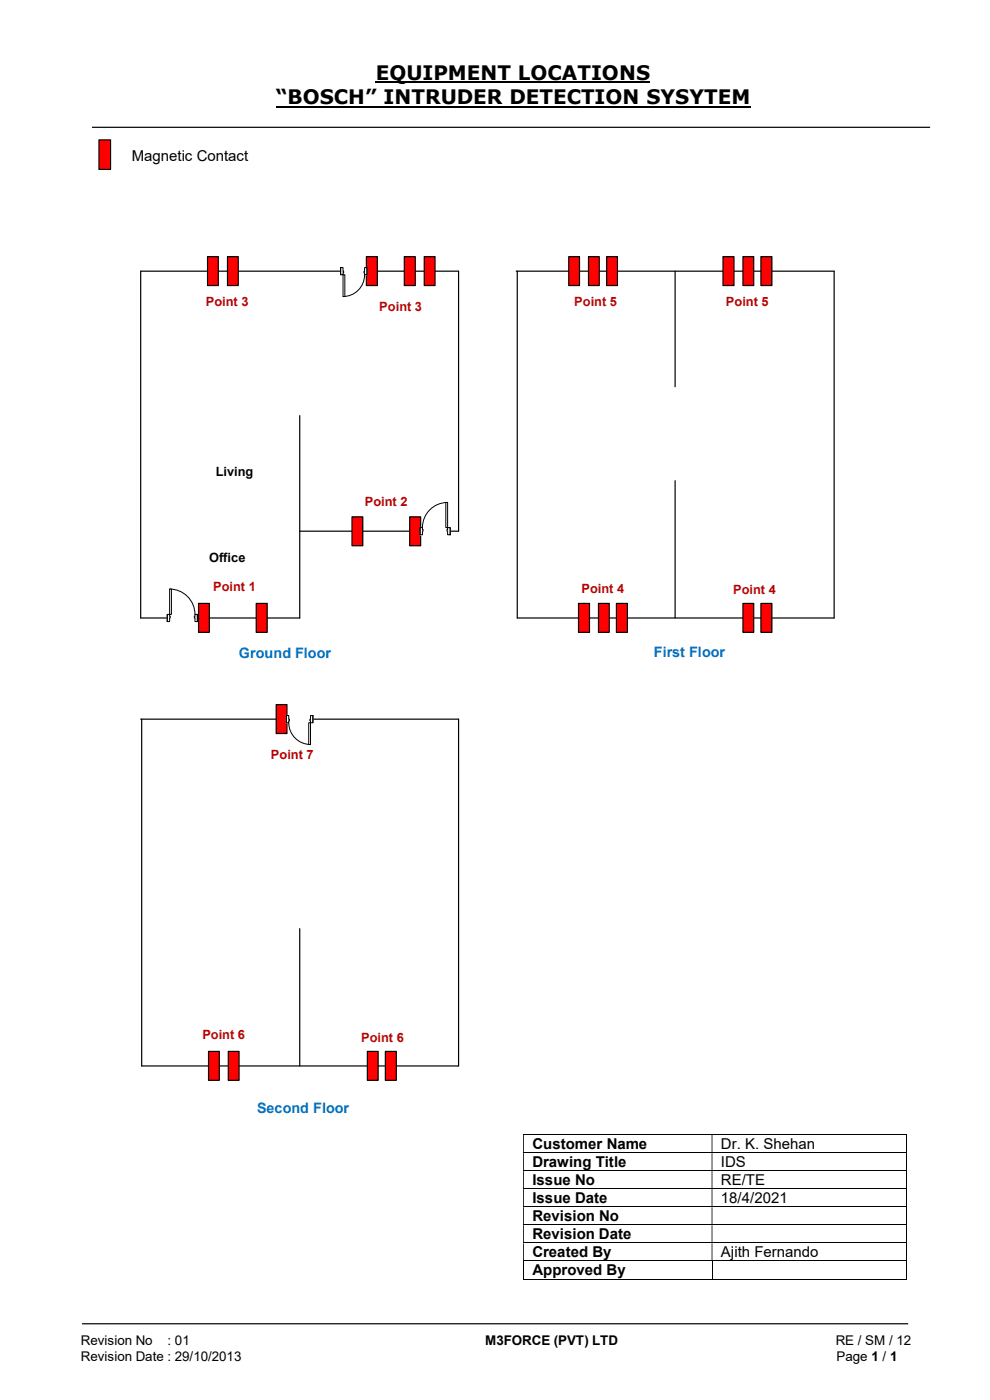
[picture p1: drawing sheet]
<svg xmlns="http://www.w3.org/2000/svg" width="210mm" height="297mm" viewBox="0 0 210 297" stroke-linecap="round" stroke-linejoin="round" font-family="sans-serif">
<path d="M79.7 17.5h58.2M58.5 22.6h100.7" fill="none" stroke="#000" stroke-width=".42"/>
<path d="M19.5 27h177.8M17.4 280.8h175.3" fill="none" stroke="#000" stroke-width=".25"/>
<g fill="none" stroke="#000" stroke-width=".21">
<path d="M111 240.7h81.2M111 244.6h81.2M111 248.4h81.2M111 252.2h81.2M111 256h81.2M111 259.8h81.2M192.3 240.8v3.7M192.3 244.6v3.7M192.3 248.5v3.6M192.3 252.3v3.6M192.3 256.1v3.7M192.3 259.9v3.7"/>
<path d="M111 263.7h81.2M111 267.5h81.2M111 271.4h40M111 267.6v3.8M151 267.6v3.8M151.1 271.4h41.1M192.3 263.8v3.6M192.3 267.6v3.8"/>
</g>
<g fill="#000">
<path d="M192.2 240.6h.2v.2h-.2zM111 240.8h.1v3.7h-.1zM151 240.8h.1v3.7h-.1z" fill-rule="evenodd"/>
<path d="M192.2 244.5h.2v.1h-.2zM111 244.6h.1v3.7h-.1zM151 244.6h.1v3.7h-.1z" fill-rule="evenodd"/>
<path d="M192.2 248.3h.2v.2h-.2zM111 248.5h.1v3.6h-.1zM151 248.5h.1v3.6h-.1z" fill-rule="evenodd"/>
<path d="M192.2 252.1h.2v.2h-.2zM111 252.3h.1v3.6h-.1zM151 252.3h.1v3.6h-.1z" fill-rule="evenodd"/>
<path d="M192.2 255.9h.2v.2h-.2zM111 256.1h.1v3.7h-.1zM151 256.1h.1v3.7h-.1z" fill-rule="evenodd"/>
<path d="M192.2 259.8h.2v.1h-.2zM111 259.9h.1v3.7h-.1zM151 259.9h.1v3.7h-.1z" fill-rule="evenodd"/>
<path d="M192.2 263.6h.2v.2h-.2zM111 263.8h.1v3.6h-.1zM151 263.8h.1v3.6h-.1z" fill-rule="evenodd"/>
</g>
<path d="M192.2 267.4h.2v.2h-.2zM192.2 271.3h.2v.1h-.2z" fill="#000"/>
<path d="M21 29.7h2.5v6.2h-2.5z" fill="#f00"/>
<path d="M21 29.7h2.5v6.2h-2.5zM109.5 57.5h67.5v73.6h-67.3v-73.6M143.2 57.5v24.5M63.6 88.2v42.9h-33.8v-73.6h67.5v55.2h-33.7M143.2 102v29.1" fill="none" stroke="#000" stroke-width=".25"/>
<path d="M42.1 128h2.3v6.2h-2.3z" fill="#f00"/>
<path d="M42.1 128h2.3v6.2h-2.3z" fill="none" stroke="#000" stroke-width=".25"/>
<path d="M54.4 128h2.3v6.2h-2.3z" fill="#f00"/>
<path d="M54.4 128h2.3v6.2h-2.3z" fill="none" stroke="#000" stroke-width=".25"/>
<path d="M77.7 54.4h2.4v6.2h-2.4z" fill="#f00"/>
<path d="M77.7 54.4h2.4v6.2h-2.4z" fill="none" stroke="#000" stroke-width=".25"/>
<path d="M86.9 109.6h2.3v6.2h-2.3z" fill="#f00"/>
<path d="M86.9 109.6h2.3v6.2h-2.3z" fill="none" stroke="#000" stroke-width=".25"/>
<path d="M74.7 109.6h2.3v6.2h-2.3z" fill="#f00"/>
<path d="M74.7 109.6h2.3v6.2h-2.3z" fill="none" stroke="#000" stroke-width=".25"/>
<path d="M44 54.4h2.3v6.2h-2.3z" fill="#f00"/>
<path d="M44 54.4h2.3v6.2h-2.3z" fill="none" stroke="#000" stroke-width=".25"/>
<path d="M128.7 54.4h2.3v6.2h-2.3z" fill="#f00"/>
<path d="M128.7 54.4h2.3v6.2h-2.3z" fill="none" stroke="#000" stroke-width=".25"/>
<path d="M90 54.4h2.3v6.2h-2.3z" fill="#f00"/>
<path d="M90 54.4h2.3v6.2h-2.3z" fill="none" stroke="#000" stroke-width=".25"/>
<path d="M124.8 54.4h2.3v6.2h-2.3z" fill="#f00"/>
<path d="M124.8 54.4h2.3v6.2h-2.3z" fill="none" stroke="#000" stroke-width=".25"/>
<path d="M85.8 54.4h2.3v6.2h-2.3z" fill="#f00"/>
<path d="M85.8 54.4h2.3v6.2h-2.3z" fill="none" stroke="#000" stroke-width=".25"/>
<path d="M120.6 54.4h2.3v6.2h-2.3z" fill="#f00"/>
<path d="M120.6 54.4h2.3v6.2h-2.3z" fill="none" stroke="#000" stroke-width=".25"/>
<path d="M48.3 54.4h2.2v6.2h-2.2z" fill="#f00"/>
<path d="M48.3 54.4h2.2v6.2h-2.2z" fill="none" stroke="#000" stroke-width=".25"/>
<path d="M89.1 111.9h6.4v1.6h-6.4z" fill="#fff"/>
<path d="M89.1 111.9h6.4v1.6h-6.4z" fill="none" stroke="#fff" stroke-width=".21"/>
<path d="M95 111.9v1.6h.5v-1.6zM89.1 111.9h.5v1.6h-.5z" fill-rule="evenodd" fill="#fff"/>
<path d="M89.6 112.3v-.4h-.5v1.6h.5v-.8M95 112.3v-.4h.5v1.6h-.5v-.8" fill="none" stroke="#000" stroke-width=".21"/>
<path d="M94.8 112.3v.4h.2v-.4zM89.6 112.3h.1v.4h-.1z" fill-rule="evenodd" fill="#fff"/>
<path d="M89.1 111.9v1.6M89.6 112.3h.1v.4h-.1M95 106.6a5.3 5.3 0 0 0-5.4 5.3M95 112.3h-.2v.4h.2M95.5 111.9v1.6" fill="none" stroke="#000" stroke-width=".21"/>
<path d="M94.6 106.6h.4v5.3h-.4z" fill="#fff"/>
<path d="M94.6 106.6h.4v5.3h-.4z" fill="none" stroke="#000" stroke-width=".21"/>
<path d="M35.5 130.3h6.4v1.6h-6.4z" fill="#fff"/>
<path d="M35.5 130.3h6.4v1.6h-6.4z" fill="none" stroke="#fff" stroke-width=".21"/>
<path d="M35.5 130.3h.5v1.6h-.5zM41.4 130.3v1.6h.5v-1.6z" fill-rule="evenodd" fill="#fff"/>
<path d="M36 130.7v-.4h-.5v1.6h.5v-.8M41.4 130.7v-.4h.5v1.6h-.5v-.8" fill="none" stroke="#000" stroke-width=".21"/>
<path d="M36 130.7h.1v.4h-.1zM41.2 130.7v.4h.2v-.4z" fill-rule="evenodd" fill="#fff"/>
<path d="M35.5 130.3v1.6M36 130.7h.1v.4h-.1M36 125a5.4 5.4 0 0 1 5.4 5.3M41.4 130.7h-.2v.4h.2M41.9 130.3v1.6" fill="none" stroke="#000" stroke-width=".21"/>
<path d="M36 125h.4v5.3h-.4z" fill="#fff"/>
<path d="M36 125h.4v5.3h-.4z" fill="none" stroke="#000" stroke-width=".21"/>
<path d="M72.3 56.7h5.6v1.6h-5.6z" fill="#fff"/>
<path d="M72.3 56.7h5.6v1.6h-5.6z" fill="none" stroke="#fff" stroke-width=".21"/>
<path d="M72.3 56.8v1.5h.5v-1.5zM77.3 56.8h.6v1.5h-.6z" fill-rule="evenodd" fill="#fff"/>
<path d="M72.8 57.5v-.7h-.5v1.5h.5v-.4M77.3 57.5v-.7h.6v1.5h-.6v-.4" fill="none" stroke="#000" stroke-width=".21"/>
<path d="M72.8 57.5v.4h.1v-.4zM77.2 57.5h.1v.4h-.1z" fill-rule="evenodd" fill="#fff"/>
<path d="M72.3 56.8v1.5M72.8 57.5h.1v.4h-.1M77.3 57.5h-.1v.4h.1M77.3 58.3a4.6 4.6 0 0 1-4.5 4.6M77.9 56.8v1.5" fill="none" stroke="#000" stroke-width=".21"/>
<path d="M72.8 58.3h.4v4.6h-.4z" fill="#fff"/>
<path d="M72.8 58.3h.4v4.6h-.4z" fill="none" stroke="#000" stroke-width=".21"/>
<path d="M161.4 54.4h2.3v6.2h-2.3z" fill="#f00"/>
<path d="M161.4 54.4h2.3v6.2h-2.3z" fill="none" stroke="#000" stroke-width=".25"/>
<path d="M157.6 54.4h2.3v6.2h-2.3z" fill="#f00"/>
<path d="M157.6 54.4h2.3v6.2h-2.3z" fill="none" stroke="#000" stroke-width=".25"/>
<path d="M153.4 54.4h2.3v6.2h-2.3z" fill="#f00"/>
<path d="M153.4 54.4h2.3v6.2h-2.3z" fill="none" stroke="#000" stroke-width=".25"/>
<path d="M130.8 128h2.3v6.2h-2.3z" fill="#f00"/>
<path d="M130.8 128h2.3v6.2h-2.3z" fill="none" stroke="#000" stroke-width=".25"/>
<path d="M127 128h2.2v6.2h-2.2z" fill="#f00"/>
<path d="M127 128h2.2v6.2h-2.2z" fill="none" stroke="#000" stroke-width=".25"/>
<path d="M122.7 128h2.4v6.2h-2.4z" fill="#f00"/>
<path d="M122.7 128h2.4v6.2h-2.4z" fill="none" stroke="#000" stroke-width=".25"/>
<path d="M161.4 128h2.3v6.2h-2.3z" fill="#f00"/>
<path d="M161.4 128h2.3v6.2h-2.3z" fill="none" stroke="#000" stroke-width=".25"/>
<path d="M157.6 128h2.3v6.2h-2.3z" fill="#f00"/>
<path d="M157.6 128h2.3v6.2h-2.3zM29.8 152.6h67.5v73.5h-67.2v-73.5M63.6 197v29.1" fill="none" stroke="#000" stroke-width=".25"/>
<path d="M58.6 149.5h2.3v6.1h-2.3z" fill="#f00"/>
<path d="M58.6 149.5h2.3v6.1h-2.3z" fill="none" stroke="#000" stroke-width=".25"/>
<path d="M48.4 223.1h2.3v6.1h-2.3z" fill="#f00"/>
<path d="M48.4 223.1h2.3v6.1h-2.3z" fill="none" stroke="#000" stroke-width=".25"/>
<path d="M44.2 223.1h2.3v6.1h-2.3z" fill="#f00"/>
<path d="M44.2 223.1h2.3v6.1h-2.3z" fill="none" stroke="#000" stroke-width=".25"/>
<path d="M81.7 223.1h2.4v6.1h-2.4z" fill="#f00"/>
<path d="M81.7 223.1h2.4v6.1h-2.4z" fill="none" stroke="#000" stroke-width=".25"/>
<path d="M77.9 223.1h2.3v6.1h-2.3z" fill="#f00"/>
<path d="M77.9 223.1h2.3v6.1h-2.3z" fill="none" stroke="#000" stroke-width=".25"/>
<path d="M60.7 151.8h5.7v1.6h-5.7z" fill="#fff"/>
<path d="M60.7 151.8h5.7v1.6h-5.7z" fill="none" stroke="#fff" stroke-width=".21"/>
<path d="M65.9 151.8h.5v1.5h-.5zM60.7 151.8v1.5h.6v-1.5z" fill-rule="evenodd" fill="#fff"/>
<path d="M61.3 152.6v-.8h-.6v1.5h.6v-.3M65.9 152.6v-.8h.5v1.5h-.5v-.3" fill="none" stroke="#000" stroke-width=".21"/>
<path d="M65.7 152.6h.2v.4h-.2zM61.3 152.6v.4h.1v-.4z" fill-rule="evenodd" fill="#fff"/>
<path d="M60.7 151.8v1.5M61.3 152.6h.1v.4h-.1M61.3 153.3a4.6 4.6 0 0 0 4.6 4.6M65.9 152.6h-.2v.4h.2M66.4 151.8v1.5" fill="none" stroke="#000" stroke-width=".21"/>
<path d="M65.5 153.3h.4v4.6h-.4z" fill="#fff"/>
<path d="M65.5 153.3h.4v4.6h-.4z" fill="none" stroke="#000" stroke-width=".21"/>
<g font-size="4.2">
<text x="79.7" y="17">EQUIPMENT LOCATIONS</text>
<text x="58.5" y="22.1">“BOSCH” INTRUDER DETECTION SYSYTEM</text>
</g>
<g font-size="3.2">
<text x="27.9" y="34.1">Magnetic Contact</text>
<text x="112.9" y="243.8">Customer Name</text>
<text x="153" y="243.8">Dr. K. Shehan</text>
<text x="112.9" y="247.6">Drawing Title</text>
<text x="112.9" y="251.4">Issue No</text>
<text x="153" y="247.6">IDS</text>
<text x="153" y="251.4">RE/TE</text>
<text x="112.9" y="255.3">Issue Date</text>
<text x="153" y="255.3">18/4/2021</text>
<text x="112.9" y="259.1">Revision No</text>
<text x="112.9" y="262.9">Revision Date</text>
<text x="112.9" y="266.7">Created By</text>
<text x="153" y="266.7">Ajith Fernando</text>
<text x="112.9" y="270.6">Approved By</text>
</g>
<g font-size="3" fill="#0070c0">
<text x="50.7" y="139.7">Ground Floor</text>
<text x="138.7" y="139.3">First Floor</text>
<text x="54.5" y="236.2">Second Floor</text>
</g>
<g font-size="2.8">
<text x="17.1" y="285.4">Revision No</text>
<text x="35.5" y="285.4">: 01</text>
<text x="102.9" y="285.4">M3FORCE (PVT) LTD</text>
<text x="177.3" y="285.4">RE / SM / 12</text>
<text x="17.1" y="288.7">Revision Date : 29/10/2013</text>
<text x="177.5" y="288.7">Page 1 / 1</text>
</g>
<g font-size="2.7" fill="#c00000">
<text x="43.7" y="64.8">Point 3</text>
<text x="80.4" y="66">Point 3</text>
<text x="121.8" y="64.8">Point 5</text>
<text x="154" y="64.8">Point 5</text>
<text x="77.4" y="107.4">Point 2</text>
<text x="45.2" y="125.4">Point 1</text>
<text x="123.4" y="125.8">Point 4</text>
<text x="155.5" y="126.1">Point 4</text>
<text x="57.5" y="161">Point 7</text>
<text x="42.9" y="220.5">Point 6</text>
<text x="76.6" y="221.1">Point 6</text>
</g>
<g font-size="2.7">
<text x="45.8" y="100.9">Living</text>
<text x="44.4" y="119.3">Office</text>
</g>
</svg>
